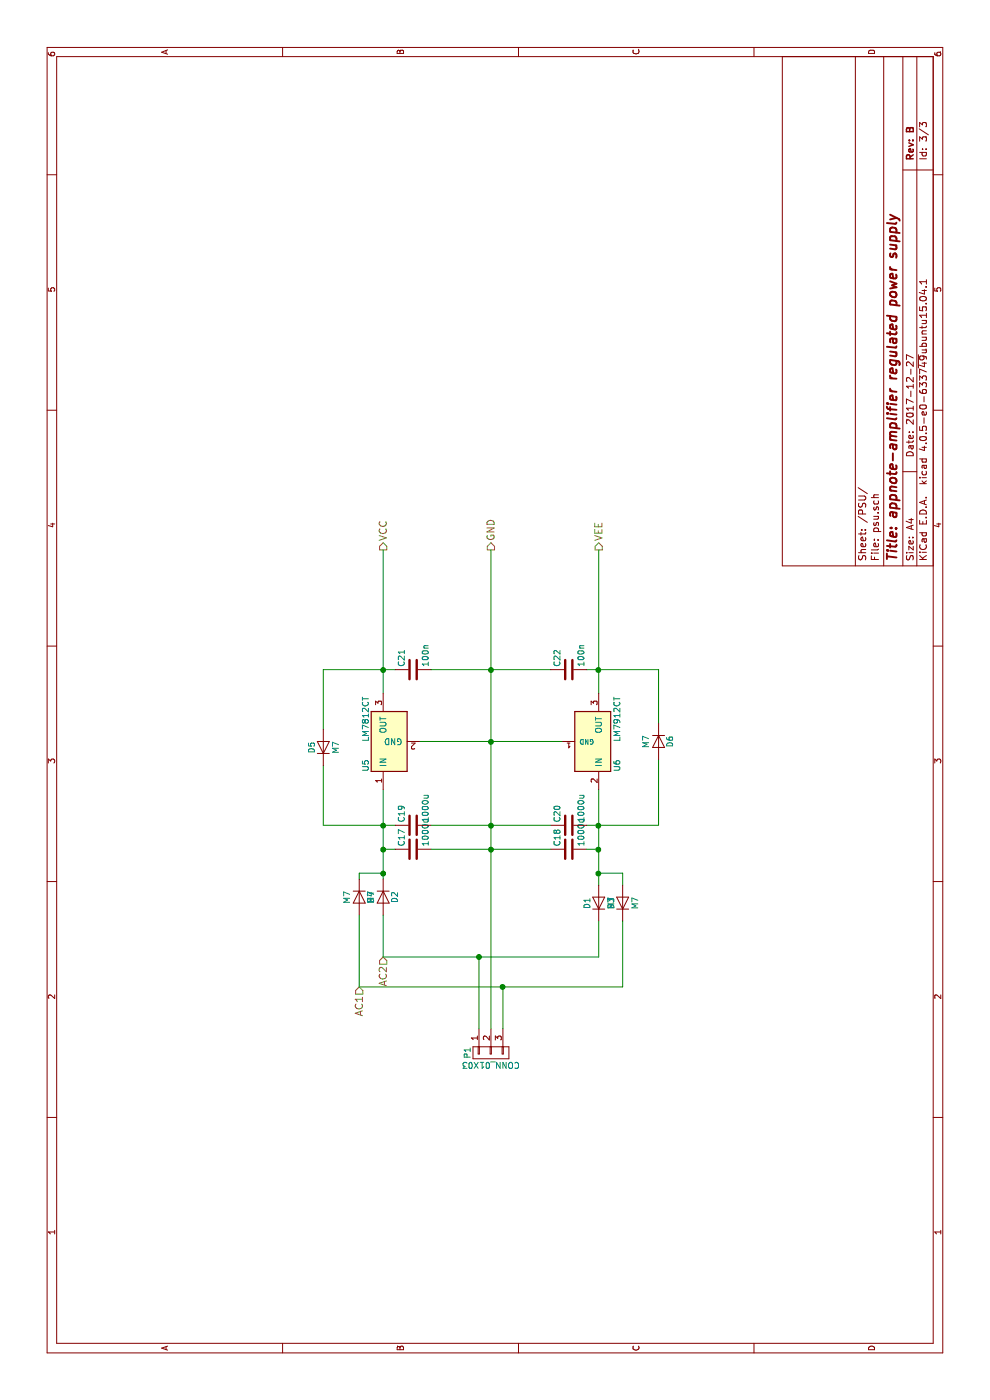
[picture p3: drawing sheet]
EESchema Schematic File Version 2
LIBS:power
LIBS:device
LIBS:transistors
LIBS:conn
LIBS:linear
LIBS:regul
LIBS:74xx
LIBS:cmos4000
LIBS:adc-dac
LIBS:memory
LIBS:xilinx
LIBS:microcontrollers
LIBS:dsp
LIBS:microchip
LIBS:analog_switches
LIBS:motorola
LIBS:texas
LIBS:intel
LIBS:audio
LIBS:interface
LIBS:digital-audio
LIBS:philips
LIBS:display
LIBS:cypress
LIBS:siliconi
LIBS:opto
LIBS:atmel
LIBS:contrib
LIBS:valves
LIBS:ti-opamp
LIBS:wbt-device
LIBS:wireclone-cache
EELAYER 25 0
EELAYER END
$Descr A4 11693 8268
encoding utf-8
Sheet 3 3
Title "appnote-amplifier regulated power supply"
Date "2017-12-27"
Rev "B"
Comp ""
Comment1 ""
Comment2 ""
Comment3 ""
Comment4 ""
$EndDescr
$Comp
L D D1
U 1 1
P 4150 5000
F 0 "D1" H 4150 5100 50  0000 C CNN
F 1 "M7" H 4150 4900 50  0000 C CNN
F 2 "Diodes_SMD:D_SMA" H 4150 5000 50  0001 C CNN
F 3 "" H 4150 5000 50  0000 C CNN
	1    4150 5000
	1    0    0    -1  
$EndComp
$Comp
L D D2
U 1 1
P 4200 3200
F 0 "D2" H 4200 3300 50  0000 C CNN
F 1 "M7" H 4200 3100 50  0000 C CNN
F 2 "Diodes_SMD:D_SMA" H 4200 3200 50  0001 C CNN
F 3 "" H 4200 3200 50  0000 C CNN
	1    4200 3200
	-1   0    0    1   
$EndComp
$Comp
L C C17
U 1 1
P 4600 3450
F 0 "C17" H 4625 3550 50  0000 L CNN
F 1 "1000u" H 4625 3350 50  0000 L CNN
F 2 "Capacitors_ThroughHole:C_Radial_D16_L25_P7.5" H 4638 3300 50  0001 C CNN
F 3 "" H 4600 3450 50  0000 C CNN
	1    4600 3450
	1    0    0    -1  
$EndComp
$Comp
L C C19
U 1 1
P 4800 3450
F 0 "C19" H 4825 3550 50  0000 L CNN
F 1 "1000u" H 4825 3350 50  0000 L CNN
F 2 "Capacitors_ThroughHole:C_Radial_D16_L25_P7.5" H 4838 3300 50  0001 C CNN
F 3 "" H 4800 3450 50  0000 C CNN
	1    4800 3450
	1    0    0    -1  
$EndComp
$Comp
L C C21
U 1 1
P 6100 3450
F 0 "C21" H 6125 3550 50  0000 L CNN
F 1 "100n" H 6125 3350 50  0000 L CNN
F 2 "Capacitors_SMD:C_0805" H 6138 3300 50  0001 C CNN
F 3 "" H 6100 3450 50  0000 C CNN
	1    6100 3450
	1    0    0    -1  
$EndComp
Text HLabel 7100 4100 2    60   Output ~ 0
GND
Wire Wire Line
	3700 3200 3700 5000
Wire Wire Line
	3700 3200 4050 3200
Wire Wire Line
	4350 3200 5100 3200
Wire Wire Line
	4600 3200 4600 3300
Connection ~ 4600 3200
Wire Wire Line
	4800 2700 4800 3300
Connection ~ 4800 3200
Wire Wire Line
	4600 3600 4600 4600
Connection ~ 4600 4100
Wire Wire Line
	4800 3600 4800 4600
Connection ~ 4800 4100
Wire Wire Line
	5900 3200 7100 3200
Wire Wire Line
	6100 2700 6100 3300
Wire Wire Line
	6100 3600 6100 4600
Connection ~ 6100 4100
Wire Wire Line
	5500 3500 5500 4700
Connection ~ 5500 4100
Connection ~ 6100 3200
Wire Wire Line
	3100 4100 7100 4100
Text HLabel 7100 3200 2    60   Output ~ 0
VCC
Text HLabel 7100 5000 2    60   Output ~ 0
VEE
$Comp
L C C18
U 1 1
P 4600 4750
F 0 "C18" H 4625 4850 50  0000 L CNN
F 1 "1000u" H 4625 4650 50  0000 L CNN
F 2 "Capacitors_ThroughHole:C_Radial_D16_L25_P7.5" H 4638 4600 50  0001 C CNN
F 3 "" H 4600 4750 50  0000 C CNN
	1    4600 4750
	1    0    0    -1  
$EndComp
$Comp
L C C20
U 1 1
P 4800 4750
F 0 "C20" H 4825 4850 50  0000 L CNN
F 1 "1000u" H 4825 4650 50  0000 L CNN
F 2 "Capacitors_ThroughHole:C_Radial_D16_L25_P7.5" H 4838 4600 50  0001 C CNN
F 3 "" H 4800 4750 50  0000 C CNN
	1    4800 4750
	1    0    0    -1  
$EndComp
Wire Wire Line
	3700 5000 4000 5000
Wire Wire Line
	4300 5000 5100 5000
Wire Wire Line
	4600 4900 4600 5000
Connection ~ 4600 5000
Wire Wire Line
	4800 4900 4800 5500
Connection ~ 4800 5000
$Comp
L C C22
U 1 1
P 6100 4750
F 0 "C22" H 6125 4850 50  0000 L CNN
F 1 "100n" H 6125 4650 50  0000 L CNN
F 2 "Capacitors_SMD:C_0805" H 6138 4600 50  0001 C CNN
F 3 "" H 6100 4750 50  0000 C CNN
	1    6100 4750
	1    0    0    -1  
$EndComp
Wire Wire Line
	5900 5000 7100 5000
Wire Wire Line
	6100 4900 6100 5500
Connection ~ 6100 5000
$Comp
L LM7805CT U5
U 1 1
P 5500 3250
F 0 "U5" H 5300 3450 50  0000 C CNN
F 1 "LM7812CT" H 5500 3450 50  0000 L CNN
F 2 "Power_Integrations:TO-220" H 5500 3350 50  0001 C CIN
F 3 "" H 5500 3250 50  0000 C CNN
	1    5500 3250
	1    0    0    -1  
$EndComp
$Comp
L LM7905CT U6
U 1 1
P 5500 4950
F 0 "U6" H 5300 4750 50  0000 C CNN
F 1 "LM7912CT" H 5500 4750 50  0000 L CNN
F 2 "Power_Integrations:TO-220" H 5500 4850 50  0001 C CIN
F 3 "" H 5500 4950 50  0000 C CNN
	1    5500 4950
	1    0    0    -1  
$EndComp
$Comp
L CONN_01X03 P1
U 1 1
P 2900 4100
F 0 "P1" H 2900 4300 50  0000 C CNN
F 1 "CONN_01X03" V 3000 4100 50  0000 C CNN
F 2 "Terminals_Phoenix:TerminalBlock_Phoenix_MPT-2.54mm_3pol" H 2900 4100 50  0001 C CNN
F 3 "" H 2900 4100 50  0000 C CNN
	1    2900 4100
	-1   0    0    -1  
$EndComp
$Comp
L D D4
U 1 1
P 4200 3000
F 0 "D4" H 4200 3100 50  0000 C CNN
F 1 "M7" H 4200 2900 50  0000 C CNN
F 2 "Diodes_SMD:D_SMA" H 4200 3000 50  0001 C CNN
F 3 "" H 4200 3000 50  0000 C CNN
	1    4200 3000
	-1   0    0    1   
$EndComp
$Comp
L D D3
U 1 1
P 4150 5200
F 0 "D3" H 4150 5300 50  0000 C CNN
F 1 "M7" H 4150 5100 50  0000 C CNN
F 2 "Diodes_SMD:D_SMA" H 4150 5200 50  0001 C CNN
F 3 "" H 4150 5200 50  0000 C CNN
	1    4150 5200
	1    0    0    -1  
$EndComp
Wire Wire Line
	3100 4000 3700 4000
Wire Wire Line
	3100 4200 3450 4200
Wire Wire Line
	3450 3000 3450 5200
Wire Wire Line
	3450 5200 4000 5200
Wire Wire Line
	4300 5200 4400 5200
Wire Wire Line
	4400 5200 4400 5000
Connection ~ 4400 5000
Wire Wire Line
	4350 3000 4400 3000
Wire Wire Line
	4400 3000 4400 3200
Connection ~ 4400 3200
Wire Wire Line
	4050 3000 3450 3000
Connection ~ 3450 4200
Connection ~ 3700 4000
Text HLabel 3450 3000 0    60   Input ~ 0
AC1
Text HLabel 3700 3200 0    60   Input ~ 0
AC2
Wire Wire Line
	5300 2700 4800 2700
Wire Wire Line
	5600 2700 6100 2700
Wire Wire Line
	4800 5500 5350 5500
Wire Wire Line
	6100 5500 5650 5500
$Comp
L D D5
U 1 1
P 5450 2700
F 0 "D5" H 5450 2800 50  0000 C CNN
F 1 "M7" H 5450 2600 50  0000 C CNN
F 2 "Diodes_SMD:D_SMA" H 5450 2700 50  0001 C CNN
F 3 "" H 5450 2700 50  0000 C CNN
	1    5450 2700
	1    0    0    -1  
$EndComp
$Comp
L D D6
U 1 1
P 5500 5500
F 0 "D6" H 5500 5600 50  0000 C CNN
F 1 "M7" H 5500 5400 50  0000 C CNN
F 2 "Diodes_SMD:D_SMA" H 5500 5500 50  0001 C CNN
F 3 "" H 5500 5500 50  0000 C CNN
	1    5500 5500
	-1   0    0    1   
$EndComp
$EndSCHEMATC
